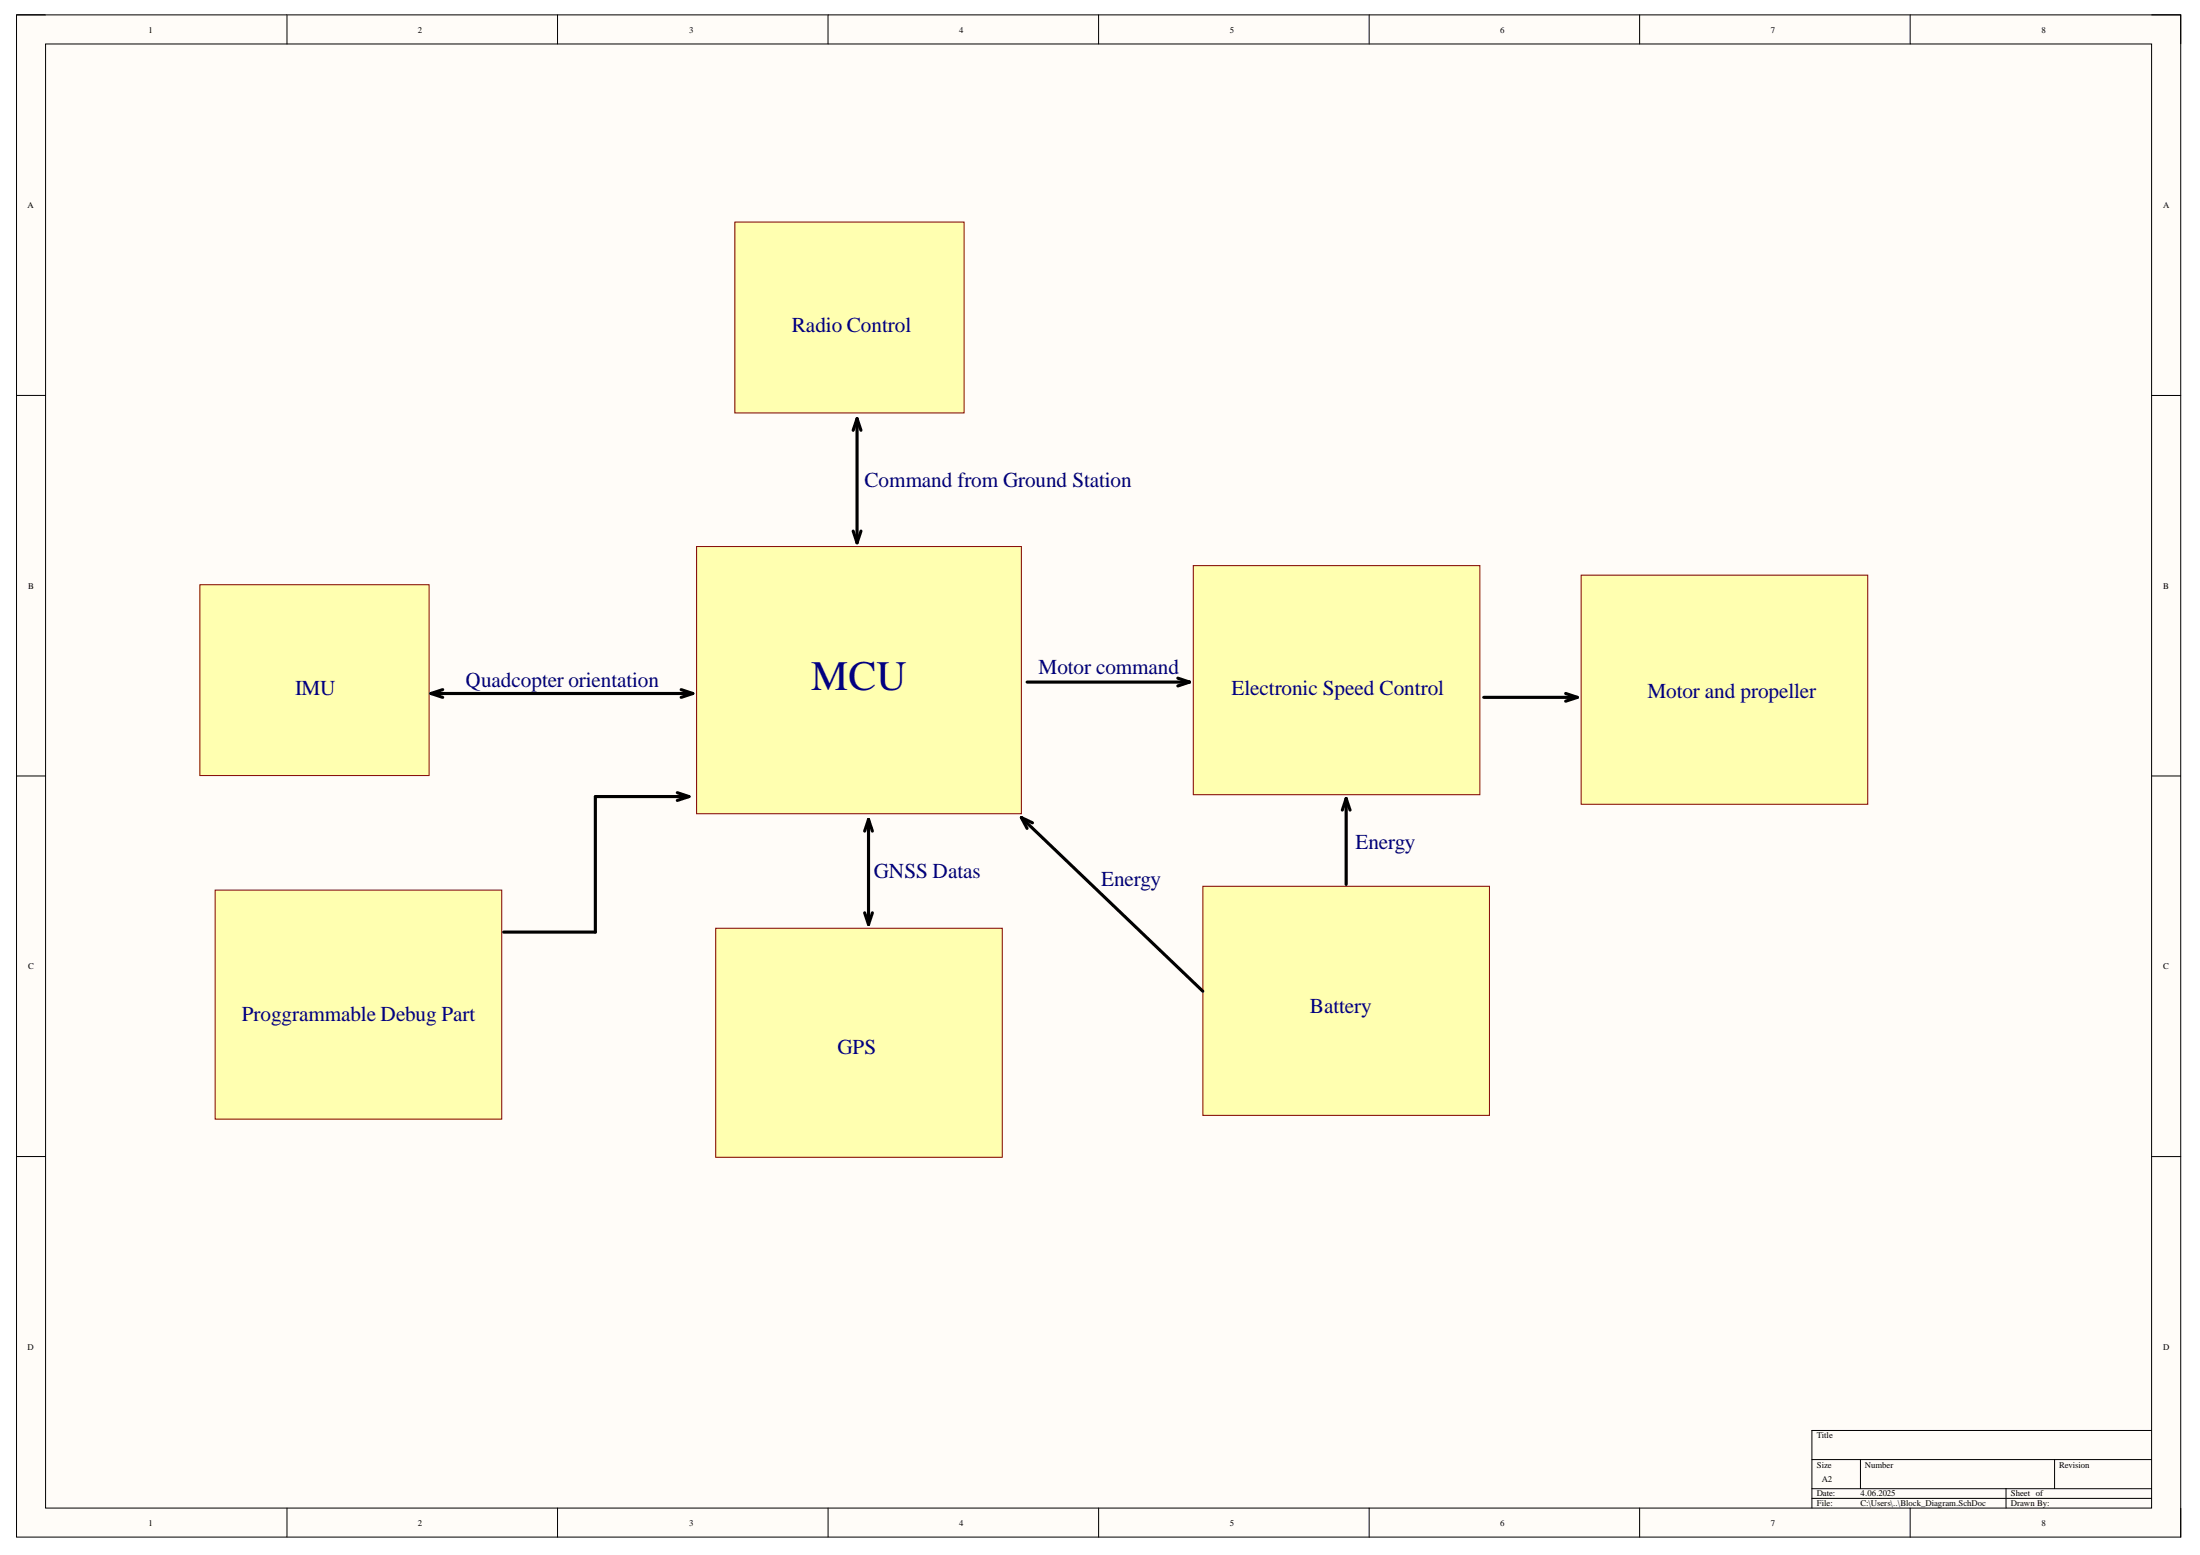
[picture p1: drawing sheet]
<svg xmlns="http://www.w3.org/2000/svg" width="297mm" height="210mm" viewBox="0 0 297 210" stroke-linecap="round" stroke-linejoin="round" font-family="sans-serif">
<path d="M2.2 2h292.2v205.5h-292.2z" fill-rule="evenodd" fill="#fffcf8"/>
<path d="M2.2 2h292.2v205.5h-292.2z" fill="none" stroke="#000" stroke-width=".14"/>
<path d="M6.2 5.9h284.3v197.7h-284.3z" fill-rule="evenodd" fill="#fffcf8"/>
<g fill="none" stroke="#000" stroke-width=".14">
<path d="M2.2 2h4M6.2 5.9h284.3v197.7h-284.3zM38.7 2v3.9M75.3 2v3.9M111.8 2v3.9M148.3 2v3.9M184.9 2v3.9M221.4 2v3.9M257.9 2v3.9M290.5 2h3.9v3.9M2.2 53.4h4M290.5 53.4h3.9"/>
<path d="M2.2 104.7h4M290.5 104.7h3.9M2.2 156.1h4M290.5 156.1h3.9M244.6 197h45.9M251.2 197v4M277.4 197v4M290.5 193.1h-45.9v10.5M38.7 203.6v3.9M75.3 203.6v3.9M111.8 203.6v3.9M148.3 203.6v3.9"/>
<path d="M184.9 203.6v3.9M221.4 203.6v3.9M244.6 201h45.9M244.6 202.3h45.9M257.9 203.6v3.9M270.8 201v2.6M294.4 203.6v3.9"/>
</g>
<path d="M94.1 73.8h43.8v36h-43.8z" fill-rule="evenodd" fill="#ffffb0"/>
<path d="M94.1 73.8h43.8v36h-43.8z" fill="none" stroke="#800000" stroke-width=".14"/>
<path d="M27 78.9h30.9v25.8h-30.9z" fill-rule="evenodd" fill="#ffffb0"/>
<path d="M27 78.9h30.9v25.8h-30.9z" fill="none" stroke="#800000" stroke-width=".14"/>
<path d="M99.2 30h31v25.7h-31z" fill-rule="evenodd" fill="#ffffb0"/>
<path d="M99.2 30h31v25.7h-31z" fill="none" stroke="#800000" stroke-width=".14"/>
<path d="M161.1 76.4h38.7v30.9h-38.7z" fill-rule="evenodd" fill="#ffffb0"/>
<path d="M161.1 76.4h38.7v30.9h-38.7z" fill="none" stroke="#800000" stroke-width=".14"/>
<path d="M96.6 125.3h38.7v30.9h-38.7z" fill-rule="evenodd" fill="#ffffb0"/>
<path d="M96.6 125.3h38.7v30.9h-38.7z" fill="none" stroke="#800000" stroke-width=".14"/>
<path d="M162.4 119.6h38.7v31h-38.7z" fill-rule="evenodd" fill="#ffffb0"/>
<path d="M162.4 119.6h38.7v31h-38.7z" fill="none" stroke="#800000" stroke-width=".14"/>
<g fill="none" stroke="#000" stroke-width=".42">
<path d="M115.7 56.5v16.8M115.7 56.5l-.5 1.6M115.7 56.5l.5 1.6M115.2 71.7l.5 1.6M116.2 71.7l-.5 1.6M58.2 93.6h35.3M58.2 93.6l1.6 .5M59.8 93.1l-1.6 .5M92 93.1l1.5 .5M93.5 93.6l-1.5 .5M138.7 92.1h21.9M159 91.5l1.6 .6"/>
<path d="M160.6 92.1l-1.6 .5M117.3 110.6v14.2M117.3 110.6l-.6 1.6M117.3 110.6l.5 1.6M181.8 107.8v11.6M181.8 107.8l-.6 1.6M181.8 107.8l.5 1.6M116.7 123.2l.6 1.6M117.8 123.2l-.5 1.6"/>
</g>
<path d="M213.5 77.6h38.7v31h-38.7z" fill-rule="evenodd" fill="#ffffb0"/>
<path d="M213.5 77.6h38.7v31h-38.7z" fill="none" stroke="#800000" stroke-width=".14"/>
<path d="M200.3 94.1h12.7M211.4 93.6l1.6 .5M213 94.1l-1.6 .6" fill="none" stroke="#000" stroke-width=".42"/>
<path d="M29 120.1h38.7v31h-38.7z" fill-rule="evenodd" fill="#ffffb0"/>
<path d="M29 120.1h38.7v31h-38.7z" fill="none" stroke="#800000" stroke-width=".14"/>
<path d="M91.4 107l1.6 .5M93 107.5h-12.6v18.3h-12.4M93 107.5l-1.6 .5M137.9 110.4l24.5 23.4M137.9 110.4l.8 1.4M137.9 110.4l1.5 .7" fill="none" stroke="#000" stroke-width=".42"/>
<text font-size="5.7" fill="#000080" x="109.5" y="93.2">MCU</text>
<g font-size="2.9" fill="#000080">
<text x="106.9" y="44.9">Radio Control</text>
<text x="116.7" y="65.7">Command from Ground Station</text>
<text x="39.8" y="93.8">IMU</text>
<text x="62.8" y="92.8">Quadcopter orientation</text>
<text x="140.2" y="91">Motor command</text>
<text x="166.3" y="93.8">Electronic Speed Control</text>
<text x="222.4" y="94.3">Motor and propeller</text>
<text x="118" y="118.5">GNSS Datas</text>
<text x="148.7" y="119.5">Energy</text>
<text x="183" y="114.6">Energy</text>
<text x="32.6" y="137.9">Proggrammable Debug Part</text>
<text x="176.9" y="136.8">Battery</text>
<text x="113.1" y="142.3">GPS</text>
</g>
<g font-size="1.2">
<text x="20" y="4.4">1</text>
<text x="56.4" y="4.4">2</text>
<text x="93" y="4.4">3</text>
<text x="129.5" y="4.4">4</text>
<text x="166" y="4.4">5</text>
<text x="202.6" y="4.4">6</text>
<text x="239.1" y="4.4">7</text>
<text x="275.6" y="4.4">8</text>
<text x="3.7" y="28.1">A</text>
<text x="292.1" y="28.1">A</text>
<text x="3.8" y="79.5">B</text>
<text x="292.1" y="79.5">B</text>
<text x="3.8" y="130.9">C</text>
<text x="292.1" y="130.9">C</text>
<text x="3.7" y="182.2">D</text>
<text x="292.1" y="182.2">D</text>
<text x="245.3" y="194.1">Title</text>
<text x="245.3" y="198.1">Size</text>
<text x="245.3" y="202">Date:</text>
<text x="245.3" y="203.3">File:</text>
<text x="246" y="200.1">A2</text>
<text x="251.2" y="202">4.06.2025</text>
<text x="251.2" y="203.3">C:\Users\..\Block_Diagram.SchDoc</text>
<text x="251.8" y="198.1">Number</text>
<text x="271.5" y="202">Sheet of</text>
<text x="271.5" y="203.3">Drawn By:</text>
<text x="278" y="198.1">Revision</text>
<text x="20" y="206">1</text>
<text x="56.4" y="206">2</text>
<text x="93" y="206">3</text>
<text x="129.5" y="206">4</text>
<text x="166" y="206">5</text>
<text x="202.6" y="206">6</text>
<text x="239.1" y="206">7</text>
<text x="275.6" y="206">8</text>
</g>
</svg>
